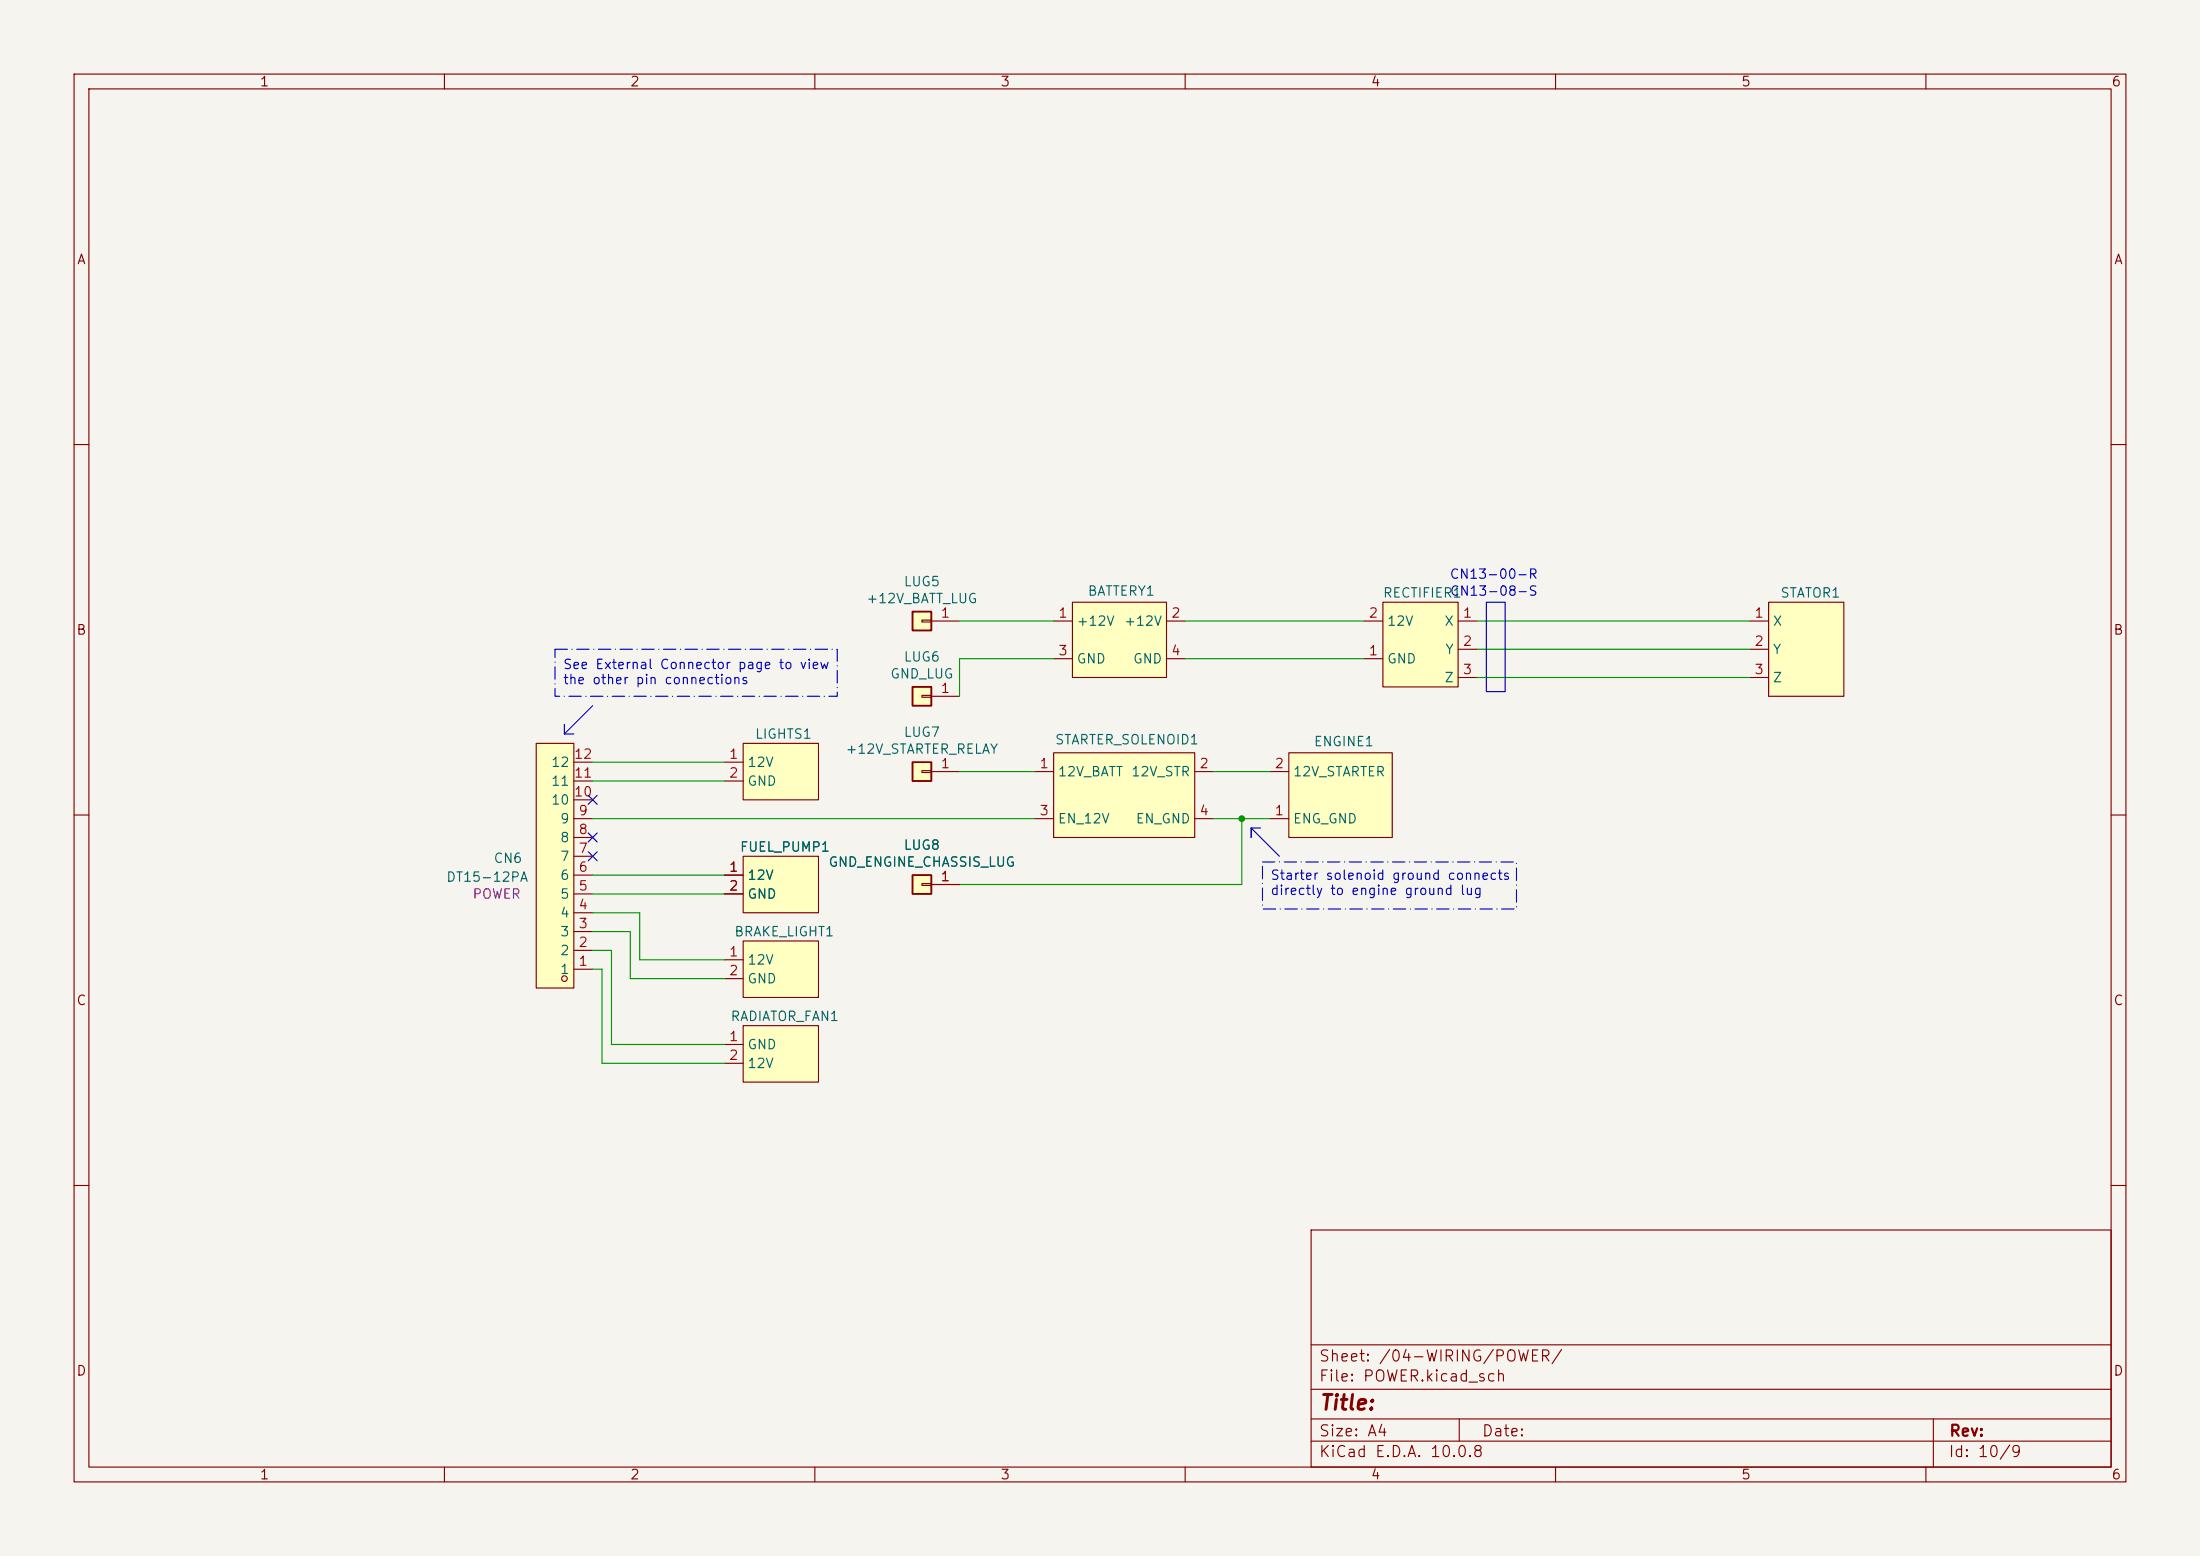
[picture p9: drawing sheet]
<svg xmlns="http://www.w3.org/2000/svg" width="297mm" height="210mm" viewBox="0 0 297 210" stroke-linecap="round" stroke-linejoin="round" font-family="sans-serif">
<path d="M0 0h297v210h-297z" fill="#f5f4ef" stroke="#f5f4ef" stroke-width=".14"/>
<g fill="none" stroke="#840000" stroke-width=".15">
<path d="M10 10h277v190h-277zM12 12h273v186h-273zM60 10v2M110 10v2M160 10v2M210 10v2M260 10v2M10 60h2M285 60h2M10 110h2M285 110h2M10 160h2"/>
<path d="M177 166h108v32h-108zM285 160h2M60 198v2M110 198v2M160 198v2M177 194.5h108M177 191.5h108M177 187.5h108M177 181.5h108M197 191.5v3M210 198v2M260 198v2"/>
<path d="M261 191.5v6.5"/>
</g>
<path d="M100.3 100.3h10.2v7.7h-10.2z" fill="#ffffc2"/>
<path d="M97.8 102.9h2.5M97.8 105.4h2.5M100.3 100.3h10.2v7.7h-10.2z" fill="none" stroke="#840000" stroke-width=".15"/>
<path d="M123.2 118.1h2.5v2.6h-2.5z" fill="#ffffc2"/>
<path d="M123.2 118.1h2.5v2.6h-2.5z" fill="none" stroke="#840000" stroke-width=".25"/>
<path d="M124.5 119.3h1.2v.2h-1.2zM125.7 119.4h3.8" fill="none" stroke="#840000" stroke-width=".15"/>
<path d="M174 101.6h14v11.4h-14z" fill="#ffffc2"/>
<path d="M171.4 110.5h2.6M171.4 104.1h2.6M174 101.6h14v11.4h-14z" fill="none" stroke="#840000" stroke-width=".15"/>
<path d="M186.7 81.3h10.1v11.4h-10.1z" fill="#ffffc2"/>
<path d="M184.1 88.9h2.6M184.1 83.8h2.6M186.7 81.3h10.1v11.4h-10.1zM196.8 83.8h2.6M196.8 87.6h2.6M196.8 91.4h2.6" fill="none" stroke="#840000" stroke-width=".15"/>
<path d="M123.2 92.7h2.5v2.6h-2.5z" fill="#ffffc2"/>
<path d="M123.2 92.7h2.5v2.6h-2.5z" fill="none" stroke="#840000" stroke-width=".25"/>
<path d="M124.5 93.9h1.2v.2h-1.2zM125.7 94h3.8" fill="none" stroke="#840000" stroke-width=".15"/>
<path d="M100.3 138.4h10.2v7.7h-10.2z" fill="#ffffc2"/>
<path d="M100.3 138.4h10.2v7.7h-10.2zM97.8 141h2.5M97.8 143.5h2.5" fill="none" stroke="#840000" stroke-width=".15"/>
<path d="M144.8 81.3h12.7v10.1h-12.7z" fill="#ffffc2"/>
<path d="M142.2 83.8h2.6M142.2 88.9h2.6M144.8 81.3h12.7v10.1h-12.7zM157.5 83.8h2.5M157.5 88.9h2.5" fill="none" stroke="#840000" stroke-width=".15"/>
<path d="M142.2 101.6h19.1v11.4h-19.1z" fill="#ffffc2"/>
<path d="M139.7 104.1h2.5M139.7 110.5h2.5M142.2 101.6h19.1v11.4h-19.1zM161.3 104.1h2.5M161.3 110.5h2.5" fill="none" stroke="#840000" stroke-width=".15"/>
<path d="M123.2 82.6h2.5v2.5h-2.5z" fill="#ffffc2"/>
<path d="M123.2 82.6h2.5v2.5h-2.5z" fill="none" stroke="#840000" stroke-width=".25"/>
<path d="M124.5 83.7h1.2v.2h-1.2zM125.7 83.8h3.8" fill="none" stroke="#840000" stroke-width=".15"/>
<path d="M100.3 127h10.2v7.6h-10.2z" fill="#ffffc2"/>
<path d="M97.8 129.5h2.5M97.8 132.1h2.5M100.3 127h10.2v7.6h-10.2z" fill="none" stroke="#840000" stroke-width=".15"/>
<path d="M238.8 81.3h10.1v12.7h-10.1z" fill="#ffffc2"/>
<path d="M236.2 83.8h2.6M236.2 87.6h2.6M236.2 91.4h2.6M238.8 81.3h10.1v12.7h-10.1z" fill="none" stroke="#840000" stroke-width=".15"/>
<path d="M123.2 102.9h2.5v2.5h-2.5z" fill="#ffffc2"/>
<path d="M123.2 102.9h2.5v2.5h-2.5z" fill="none" stroke="#840000" stroke-width=".25"/>
<path d="M124.5 104h1.2v.3h-1.2zM125.7 104.1h3.8" fill="none" stroke="#840000" stroke-width=".15"/>
<path d="M100.3 115.6h10.2v7.6h-10.2z" fill="#ffffc2"/>
<path d="M97.8 118.1h2.5M100.3 115.6h10.2v7.6h-10.2zM97.8 120.7h2.5" fill="none" stroke="#840000" stroke-width=".15"/>
<path d="M72.4 100.3h5.1v33.1h-5.1z" fill="#ffffc2"/>
<g fill="none" stroke="#840000" stroke-width=".15">
<path d="M72.4 100.3h5.1v33.1h-5.1zM77.5 118.1h2.5M77.5 115.6h2.5M77.5 113h2.5M77.5 110.5h2.5M77.5 108h2.5M77.5 105.4h2.5M77.5 102.9h2.5M97.8 118.1h2.5M125.7 119.4h3.8M77.5 130.8h2.5M77.5 128.3h2.5"/>
<path d="M77.5 125.7h2.5M77.5 123.2h2.5M77.5 120.7h2.5M97.8 120.7h2.5"/>
<circle cx="76.2" cy="132.1" r=".38"/>
</g>
<path d="M76.2 97.8v1.3M76.2 99.1h1.3M80 95.3l-3.8 3.8M200.7 81.3h2.5v12h-2.5zM168.9 111.8l3.8 3.8M168.9 111.8h1.3M168.9 111.8v1.2" fill="none" stroke="#0000c2" stroke-width=".15"/>
<g fill="none" stroke="#009600" stroke-width=".15">
<path d="M129.5 83.8h12.7M142.2 88.9h-12.7v5.1M160 88.9h24.1M160 83.8h24.1M199.4 83.8h36.8M199.4 91.4h36.8M199.4 87.6h36.8M80 102.9h17.8M80 118.1h17.8M80 110.5h59.7M80 105.4h17.8M129.5 104.1h10.2"/>
<path d="M163.8 110.5h7.6M163.8 104.1h7.6M167.6 110.5v8.9h-38.1M80 125.7h5.1v6.4h12.7M80 123.2h6.4v6.3h11.4M80 130.8h1.3v12.7h16.5M80 128.3h2.5v12.7h15.3M80 120.7h17.8"/>
</g>
<path d="M79.4 107.3l1.2 1.3M79.4 115l1.2 1.2M79.4 112.4l1.2 1.2M80.6 107.3l-1.2 1.3M80.6 115l-1.2 1.2M80.6 112.4l-1.2 1.2" fill="none" stroke="#000084" stroke-width=".15"/>
<path d="M74.9 87.6h38.1v6.4h-38.1zM170.4 116.3h34.3v6.4h-34.3z" fill="none" stroke="#0000c2" stroke-width=".15" stroke-dasharray="1.7 .6 0 .6"/>
<circle cx="167.6" cy="110.5" r=".46" fill="#009600"/>
<text font-size="2" fill="#840000" x="178" y="190.8">Title:</text>
<g font-size="1.5" fill="#840000">
<text x="178" y="184.1">Sheet: /04-WIRING/POWER/</text>
<text x="178" y="186.8">File: POWER.kicad_sch</text>
<text x="178" y="197">KiCad E.D.A. 10.0.8</text>
<text x="178" y="194.2">Size: A4</text>
<text x="200" y="194.2">Date:</text>
<text x="263" y="197">Id: 10/9</text>
<text x="263" y="194.2">Rev:</text>
</g>
<g font-size="1.3" fill="#840000">
<text x="35" y="12">1</text>
<text x="85" y="12">2</text>
<text x="135" y="12">3</text>
<text x="185" y="12">4</text>
<text x="235" y="12">5</text>
<text x="285" y="12">6</text>
<text x="10.3" y="36">A</text>
<text x="285.3" y="36">A</text>
<text x="10.2" y="86">B</text>
<text x="285.2" y="86">B</text>
<text x="10.2" y="136">C</text>
<text x="285.2" y="136">C</text>
<text x="10.2" y="186">D</text>
<text x="285.2" y="186">D</text>
<text x="35" y="200">1</text>
<text x="85" y="200">2</text>
<text x="135" y="200">3</text>
<text x="185" y="200">4</text>
<text x="235" y="200">5</text>
<text x="285" y="200">6</text>
</g>
<g font-size="1.3" fill="#006464">
<text x="116.9" y="81.7">+12V_BATT_LUG</text>
<text x="121.9" y="79.4">LUG5</text>
<text x="146.8" y="80.7">BATTERY1</text>
<text x="186.6" y="81">RECTIFIER1</text>
<text x="240.3" y="81">STATOR1</text>
<text x="121.9" y="89.6">LUG6</text>
<text x="145.3" y="84.8">+12V</text>
<text x="145.3" y="89.9">GND</text>
<text x="151.7" y="84.8">+12V</text>
<text x="152.9" y="89.9">GND</text>
<text x="187.2" y="89.9">GND</text>
<text x="187.2" y="84.8">12V</text>
<text x="194.9" y="84.8">X</text>
<text x="195" y="88.6">Y</text>
<text x="239.2" y="84.8">X</text>
<text x="239.2" y="88.6">Y</text>
<text x="120.1" y="91.9">GND_LUG</text>
<text x="194.9" y="92.4">Z</text>
<text x="239.2" y="92.4">Z</text>
<text x="101.8" y="100">LIGHTS1</text>
<text x="121.9" y="99.8">LUG7</text>
<text x="142.3" y="100.8">STARTER_SOLENOID1</text>
<text x="177.3" y="101">ENGINE1</text>
<text x="74.3" y="106.4">11</text>
<text x="74.3" y="103.8">12</text>
<text x="100.8" y="103.8">12V</text>
<text x="100.8" y="106.4">GND</text>
<text x="114.1" y="102.1">+12V_STARTER_RELAY</text>
<text x="142.7" y="105.1">12V_BATT</text>
<text x="152.6" y="105.1">12V_STR</text>
<text x="174.5" y="105.1">12V_STARTER</text>
<text x="74.3" y="108.9">10</text>
<text x="75.5" y="114">8</text>
<text x="75.5" y="111.5">9</text>
<text x="142.7" y="111.5">EN_12V</text>
<text x="153.2" y="111.5">EN_GND</text>
<text x="174.5" y="111.5">ENG_GND</text>
<text x="60.2" y="119.3">DT15-12PA</text>
<text x="66.5" y="116.8">CN6</text>
<text x="75.5" y="119.1">6</text>
<text x="75.5" y="116.5">7</text>
<text x="99.8" y="115.3">FUEL_PUMP1</text>
<text x="100.8" y="119.1">12V</text>
<text x="111.8" y="117.3">GND_ENGINE_CHASSIS_LUG</text>
<text x="121.9" y="115">LUG8</text>
<text x="75.5" y="124.2">4</text>
<text x="75.5" y="121.6">5</text>
<text x="100.8" y="121.6">GND</text>
<text x="75.5" y="131.8">1</text>
<text x="75.5" y="129.2">2</text>
<text x="75.5" y="126.7">3</text>
<text x="99" y="126.7">BRAKE_LIGHT1</text>
<text x="100.8" y="130.5">12V</text>
<text x="100.8" y="133">GND</text>
<text x="98.5" y="138.1">RADIATOR_FAN1</text>
<text x="100.8" y="141.9">GND</text>
<text x="100.8" y="144.5">12V</text>
</g>
<g font-size="1.3" fill="#a90000">
<text x="126.9" y="83.7">1</text>
<text x="142.8" y="83.7">1</text>
<text x="158" y="83.7">2</text>
<text x="184.7" y="83.7">2</text>
<text x="197.4" y="83.7">1</text>
<text x="236.8" y="83.7">1</text>
<text x="142.8" y="88.8">3</text>
<text x="158" y="88.8">4</text>
<text x="184.7" y="88.8">1</text>
<text x="197.4" y="87.5">2</text>
<text x="236.8" y="87.5">2</text>
<text x="126.9" y="93.8">1</text>
<text x="197.4" y="91.3">3</text>
<text x="236.8" y="91.3">3</text>
<text x="77.4" y="107.8">10</text>
<text x="77.4" y="105.3">11</text>
<text x="77.4" y="102.7">12</text>
<text x="98.3" y="102.7">1</text>
<text x="98.3" y="105.3">2</text>
<text x="126.9" y="104">1</text>
<text x="140.2" y="104">1</text>
<text x="161.8" y="104">2</text>
<text x="172" y="104">2</text>
<text x="78" y="112.9">8</text>
<text x="78" y="110.4">9</text>
<text x="140.2" y="110.4">3</text>
<text x="161.8" y="110.4">4</text>
<text x="172" y="110.4">1</text>
<text x="78" y="118">6</text>
<text x="78" y="115.4">7</text>
<text x="98.3" y="118">1</text>
<text x="126.9" y="119.2">1</text>
<text x="78" y="125.6">3</text>
<text x="78" y="123.1">4</text>
<text x="78" y="120.5">5</text>
<text x="98.3" y="120.5">2</text>
<text x="78" y="130.7">1</text>
<text x="78" y="128.1">2</text>
<text x="98.3" y="129.4">1</text>
<text x="98.3" y="131.9">2</text>
<text x="98.3" y="140.8">1</text>
<text x="98.3" y="143.4">2</text>
</g>
<g font-size="1.3" fill="#0000c2">
<text x="195.6" y="78.4">CN13-00-R</text>
<text x="195.7" y="80.7">CN13-08-S</text>
<text x="75.9" y="90.6">See External Connector page to view</text>
<text x="75.9" y="92.7">the other pin connections</text>
<text x="171.4" y="119.1">Starter solenoid ground connects</text>
<text x="171.4" y="121.1">directly to engine ground lug</text>
</g>
<text font-size="1.3" fill="#840084" x="63.7" y="121.6">POWER</text>
</svg>
